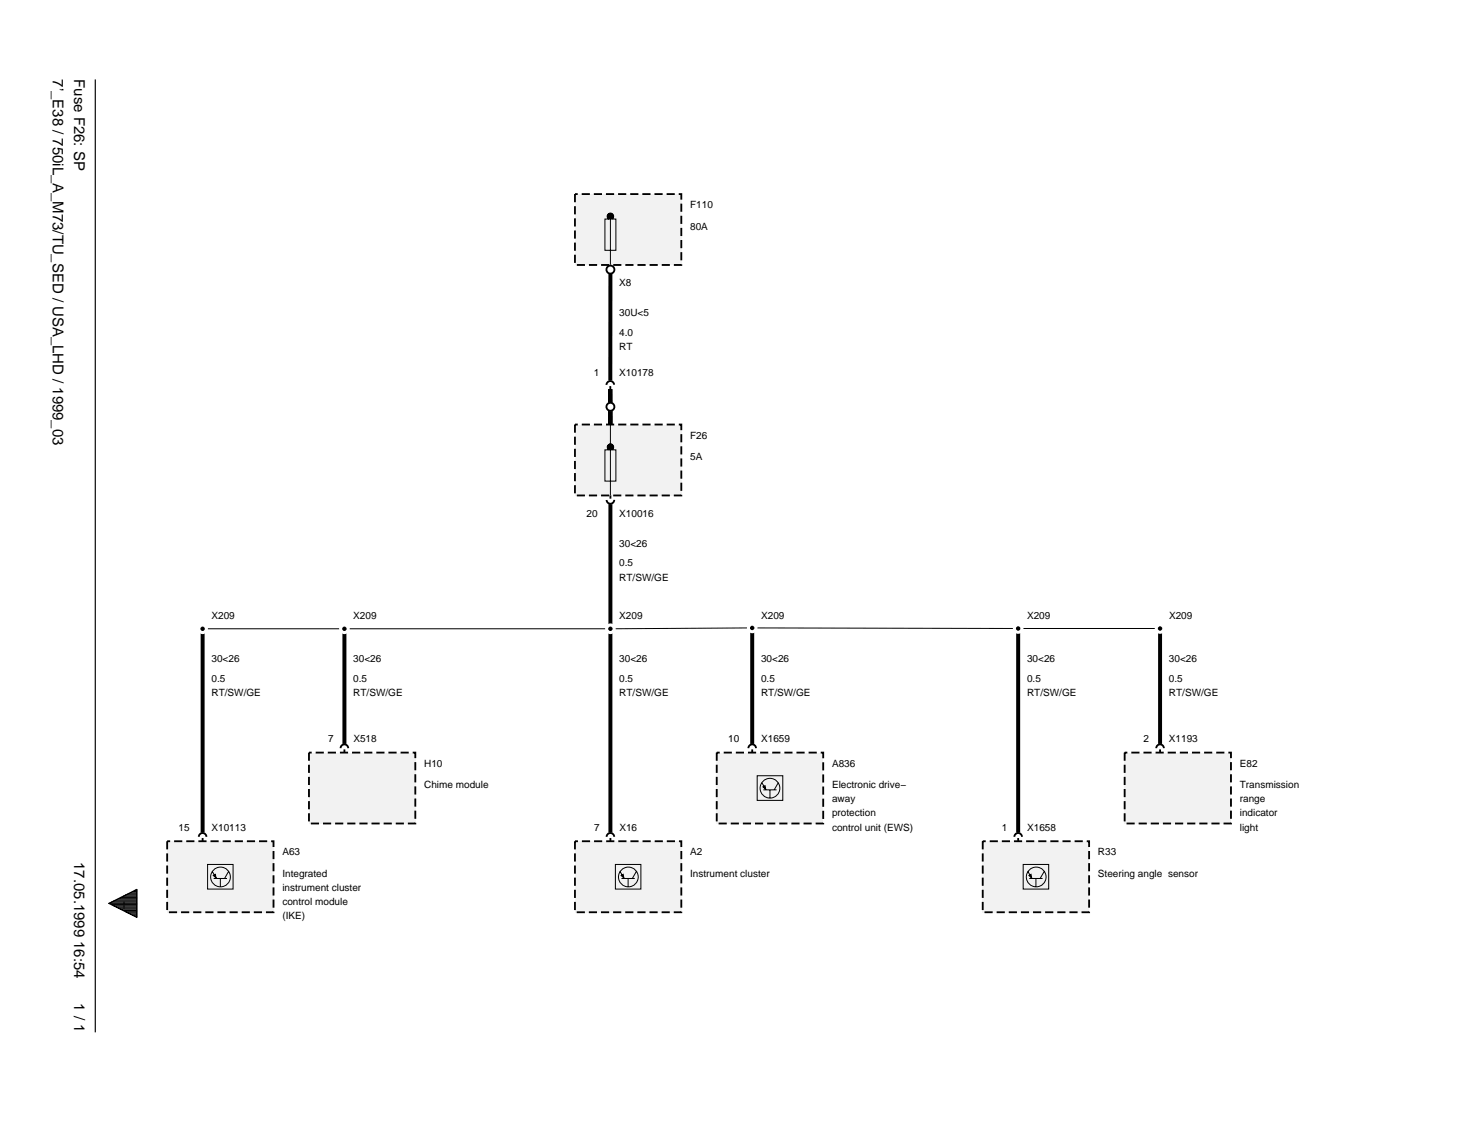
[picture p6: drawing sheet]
<svg xmlns="http://www.w3.org/2000/svg" width="279mm" height="216mm" viewBox="0 0 279 216" stroke-linecap="round" stroke-linejoin="round" font-family="sans-serif">
<path d="M18 15v180" fill="none" stroke="#000" stroke-width=".22"/>
<g fill="#f2f2f2">
<path d="M40.3 165.4l.4-.2 .1 .6z"/>
<path d="M31.6 158.9h20.1v13.4h-20.1z"/>
<path d="M58.4 142.2h20.1v13.4h-20.1z"/>
<path d="M108.6 36.7h20.1v13.4h-20.1z"/>
<path d="M108.6 80.2h20.1v13.4h-20.1z"/>
<path d="M117.3 165.4l.4-.2 .1 .6z"/>
<path d="M108.6 158.9h20.1v13.4h-20.1z"/>
<path d="M144.1 148.6l.4-.2 .2 .7z"/>
<path d="M135.4 142.2h20.1v13.4h-20.1z"/>
<path d="M194.4 165.4l.4-.2 .1 .6z"/>
<path d="M185.7 158.9h20v13.4h-20z"/>
<path d="M212.5 142.2h20v13.4h-20z"/>
</g>
<path d="M115.3 51.7v20.2M115.3 73.5v6.7M115.3 95.2v62.1M38.3 118.8v38.5M65.1 118.8v21.7M142.1 118.6v21.9M192.3 118.7v38.6M219.2 118.7v21.8" fill="none" stroke="#000" stroke-width=".75" stroke-linecap="butt"/>
<g fill="none" stroke="#000" stroke-width=".19">
<path d="M114.3 41.4h2v5.9h-2zM114.7 40.9h1.2M114.7 40.8h1.2M114.8 41.1h1.1M114.8 40.6h1.1M114.9 41.2h.9M114.9 40.5h.9M115.1 40.3h.5M115.3 41.4v8.6M115.7 41.4a.61 .61 0 0 0 .1-1 .61 .61 0 0 0-1 .1 .61 .61 0 0 0 .2 .9M39.2 163.3h4.8v4.6h-4.8zM40.1 164.6l.8 1.3"/>
<path d="M40.3 165.4l.4-.2 .1 .6zM40.4 165.9h2.5M41.6 166v1.5M43.2 164.6l-.8 1.3"/>
<circle cx="41.7" cy="165.7" r="1.87"/>
</g>
<path d="M37.6 158.1a.72 .72 0 0 1 .7-.8 .72 .72 0 0 1 .7 .8M38.3 158.3v.6M64.3 141.3a.72 .72 0 0 1 .8-.7 .72 .72 0 0 1 .7 .7M65.1 141.6v.6" fill="none" stroke="#000" stroke-width=".35"/>
<path d="M31.6 158.9h20.1v13.4h-20.1zM58.4 142.2h20.1v13.4h-20.1z" fill="none" stroke="#000" stroke-width=".35" stroke-dasharray="1.5 .8" stroke-linecap="butt"/>
<path d="M114.7 50.3a.84 .84 0 0 1 1.3 .2 .84 .84 0 0 1-.5 1.2 .84 .84 0 0 1-1-.8h.8h-.8z" fill="#fff"/>
<g fill="none" stroke="#000" stroke-width=".35">
<path d="M115.3 93.6v.6M116 94.4a.72 .72 0 0 1-.7 .8 .72 .72 0 0 1-.7-.8M114.6 158.1a.72 .72 0 0 1 .7-.8 .72 .72 0 0 1 .7 .8M115.3 158.3v.6M141.4 141.3a.72 .72 0 0 1 .7-.7 .72 .72 0 0 1 .7 .7M142.1 141.6v.6M191.6 158.1a.72 .72 0 0 1 .7-.8 .72 .72 0 0 1 .8 .8M192.3 158.3v.6M218.4 141.3a.72 .72 0 0 1 .7-.7 .72 .72 0 0 1 .8 .7M219.2 141.6v.6"/>
<circle cx="115.3" cy="50.9" r=".75"/>
</g>
<path d="M108.6 36.7h20.1v13.4h-20.1zM108.6 80.2h20.1v13.4h-20.1zM108.6 158.9h20.1v13.4h-20.1zM135.4 142.2h20.1v13.4h-20.1zM185.7 158.9h20v13.4h-20zM212.5 142.2h20v13.4h-20z" fill="none" stroke="#000" stroke-width=".35" stroke-dasharray="1.5 .8" stroke-linecap="butt"/>
<g fill="none" stroke="#000" stroke-width=".19">
<path d="M114.3 85h2v5.9h-2zM114.7 84.5h1.2M114.7 84.4h1.2M114.8 84.7h1.1M114.8 84.2h1.1M114.9 84.8h.9M114.9 84.1h.9M115.1 83.9h.5M115.3 80.2v13.4M115.7 85a.6 .6 0 0 0 .1-1 .6 .6 0 0 0-.9 .1 .6 .6 0 0 0 .1 .9M38.7 118.8h25.9M65.5 118.8h49.4"/>
<path d="M141.7 118.6l-26 .2M142.5 118.6l49.4 .1M192.8 118.7h25.9M143 146.5h4.9v4.7h-4.9zM144 147.9l.7 1.3M144.2 149.2h2.5M144.6 149.1l-.5-.5 .4-.2 .2 .7M145.5 149.2v1.5M147 147.9l-.8 1.3M20.5 170.6l5.4-2.6v5.3zM20.5 170.6h5.4M21 170.9h4.9"/>
<path d="M21 170.4h4.9M21.5 171.1h4.4M21.5 170.2h4.4M21.9 171.3h4M21.9 170h4M22.3 171.5h3.6M22.3 169.7h3.6M22.8 171.8h3.1M22.8 169.5h3.1M23.3 172h2.6M23.3 169.3h2.6M23.7 172.2h2.2"/>
<path d="M23.7 169.1h2.2M24.1 172.4h1.8M24.1 168.9h1.8M24.6 172.6h1.3M24.6 168.6h1.3M25.1 172.9h.8M25.1 168.4h.8M25.5 173.1h.4M25.5 168.2h.4M116.3 163.3h4.8v4.6h-4.8zM117.1 164.6l.8 1.3M117.3 165.4l.4-.2 .1 .6z"/>
<path d="M117.4 165.9h2.5M118.7 166v1.5M120.2 164.6l-.7 1.3M193.3 163.3h4.8v4.6h-4.8zM194.2 164.6l.7 1.3M194.4 165.9h2.6M194.9 165.8l-.1-.6-.4 .2 .5 .4M195.7 166v1.5M197.3 164.6l-.8 1.3"/>
<circle cx="145.5" cy="148.9" r="1.87"/>
<circle cx="118.7" cy="165.7" r="1.87"/>
<circle cx="195.7" cy="165.7" r="1.87"/>
</g>
<path d="M37.6 118.1a1 1 0 0 1 1.1-.3 1 1 0 0 1 .6 1h-1h1a1 1 0 0 1-1.4 .9 1 1 0 0 1-.3-1.6z" fill="#fff"/>
<path d="M37.9 118.6a.42 .42 0 0 1 .5-.2 .42 .42 0 0 1 .3 .4h-.4h.4a.42 .42 0 0 1-.5 .4 .42 .42 0 0 1-.3-.6z" fill="#000"/>
<path d="M64.4 118.1a1 1 0 0 1 1-.3 1 1 0 0 1 .7 1h-1h1a1.01 1.01 0 0 1-1.4 .9 1.01 1.01 0 0 1-.3-1.6z" fill="#fff"/>
<path d="M64.7 118.6a.42 .42 0 0 1 .5-.2 .42 .42 0 0 1 .3 .4h-.4h.4a.42 .42 0 0 1-.5 .4 .42 .42 0 0 1-.3-.6z" fill="#000"/>
<path d="M114.6 118.1a1 1 0 0 1 1.1-.3 1 1 0 0 1 .6 1h-1h1a1.01 1.01 0 0 1-1.4 .9 1.01 1.01 0 0 1-.3-1.6z" fill="#fff"/>
<path d="M114.9 118.6a.42 .42 0 0 1 .5-.2 .42 .42 0 0 1 .3 .4h-.4h.4a.42 .42 0 0 1-.5 .4 .42 .42 0 0 1-.3-.6z" fill="#000"/>
<path d="M141.4 117.9a1 1 0 0 1 1.1-.2 1 1 0 0 1 .6 .9h-1h1a1 1 0 0 1-1.4 .9 1 1 0 0 1-.3-1.6z" fill="#fff"/>
<path d="M141.7 118.4a.42 .42 0 0 1 .5-.2 .42 .42 0 0 1 .3 .4h-.4h.4a.42 .42 0 0 1-.5 .4 .42 .42 0 0 1-.3-.6z" fill="#000"/>
<path d="M191.6 118a1 1 0 0 1 1.1-.2 1 1 0 0 1 .6 .9h-1h1a1 1 0 0 1-1.3 .9 1 1 0 0 1-.4-1.6z" fill="#fff"/>
<path d="M192.1 118.4a.42 .42 0 0 1 .7 .3h-.5h.5a.42 .42 0 0 1-.7 .4 .42 .42 0 0 1 0-.7z" fill="#000"/>
<path d="M218.4 118a1 1 0 0 1 1.1-.2 1 1 0 0 1 .7 .9h-1h1a1.01 1.01 0 0 1-1.4 .9 1.01 1.01 0 0 1-.4-1.6z" fill="#fff"/>
<path d="M218.9 118.4a.42 .42 0 0 1 .7 .3h-.5h.5a.42 .42 0 0 1-.7 .4 .42 .42 0 0 1 0-.7z" fill="#000"/>
<path d="M114.7 76.2a.84 .84 0 0 1 .9-.1 .84 .84 0 0 1 .6 .7h-.9h.9a.84 .84 0 0 1-1.2 .8 .84 .84 0 0 1-.3-1.4z" fill="#fff"/>
<g fill="none" stroke="#000" stroke-width=".35">
<path d="M115.3 72.9v.6M116 72.7a.72 .72 0 0 0-.7-.7 .72 .72 0 0 0-.7 .7"/>
<circle cx="115.3" cy="76.8" r=".75"/>
</g>
<g font-size="2.8">
<text x="10" y="15" transform="rotate(90 10 15)">7’_E38 / 750iL_A_M73/TU_SED / USA_LHD / 1999_03</text>
<text x="14" y="15" transform="rotate(90 14 15)">Fuse F26: SP</text>
<text x="14" y="162.9" transform="rotate(90 14 162.9)">17.05.1999 16:54</text>
<text x="14" y="189.5" transform="rotate(90 14 189.5)">1 / 1</text>
</g>
<g font-size="1.9">
<text x="130.4" y="39.3">F110</text>
<text x="130.4" y="43.4">80A</text>
<text x="117" y="59.8">30U&lt;5</text>
<text x="117" y="54.1">X8</text>
<text x="117" y="63.4">4.0</text>
<text x="112.2" y="71">1</text>
<text x="117" y="66.1">RT</text>
<text x="117" y="71">X10178</text>
<text x="130.4" y="82.9">F26</text>
<text x="130.4" y="86.9">5A</text>
<text x="110.8" y="97.6">20</text>
<text x="117" y="97.6">X10016</text>
<text x="117" y="107">0.5</text>
<text x="117" y="103.3">30&lt;26</text>
<text x="117" y="109.7">RT/SW/GE</text>
<text x="40" y="116.9">X209</text>
<text x="66.7" y="116.9">X209</text>
<text x="117" y="116.9">X209</text>
<text x="143.8" y="116.9">X209</text>
<text x="194" y="116.9">X209</text>
<text x="220.8" y="116.9">X209</text>
<text x="40" y="125.1">30&lt;26</text>
<text x="66.7" y="125.1">30&lt;26</text>
<text x="117" y="125.1">30&lt;26</text>
<text x="143.8" y="125.1">30&lt;26</text>
<text x="194" y="125.1">30&lt;26</text>
<text x="220.8" y="125.1">30&lt;26</text>
<text x="40" y="131.4">RT/SW/GE</text>
<text x="40" y="128.8">0.5</text>
<text x="66.7" y="131.4">RT/SW/GE</text>
<text x="66.7" y="128.8">0.5</text>
<text x="117" y="131.4">RT/SW/GE</text>
<text x="117" y="128.8">0.5</text>
<text x="143.8" y="131.4">RT/SW/GE</text>
<text x="143.8" y="128.8">0.5</text>
<text x="194" y="131.4">RT/SW/GE</text>
<text x="194" y="128.8">0.5</text>
<text x="220.8" y="131.4">RT/SW/GE</text>
<text x="220.8" y="128.8">0.5</text>
<text x="62" y="140.1">7</text>
<text x="66.8" y="140.1">X518</text>
<text x="137.6" y="140.1">10</text>
<text x="143.8" y="140.1">X1659</text>
<text x="216" y="140.1">2</text>
<text x="220.8" y="140.1">X1193</text>
<text x="80.1" y="144.8">H10</text>
<text x="80.1" y="148.9">Chime module</text>
<text x="157.2" y="144.8">A836</text>
<text x="157.2" y="148.9">Electronic drive−</text>
<text x="234.2" y="144.8">E82</text>
<text x="234.2" y="148.9">Transmission</text>
<text x="157.2" y="151.5">away</text>
<text x="157.2" y="154.2">protection</text>
<text x="234.2" y="151.5">range</text>
<text x="234.2" y="154.2">indicator</text>
<text x="33.7" y="156.9">15</text>
<text x="40" y="156.9">X10113</text>
<text x="53.3" y="161.6">A63</text>
<text x="112.2" y="156.9">7</text>
<text x="117" y="156.9">X16</text>
<text x="130.4" y="161.6">A2</text>
<text x="157.2" y="156.9">control unit (EWS)</text>
<text x="189.3" y="156.9">1</text>
<text x="194" y="156.9">X1658</text>
<text x="207.4" y="161.6">R33</text>
<text x="234.2" y="156.9">light</text>
<text x="53.3" y="165.6">Integrated</text>
<text x="130.4" y="165.6">Instrument cluster</text>
<text x="207.4" y="165.6">Steering angle sensor</text>
<text x="23.2" y="171.6">I</text>
<text x="53.3" y="168.3">instrument cluster</text>
<text x="53.3" y="171">control module</text>
<text x="53.3" y="173.6">(IKE)</text>
</g>
</svg>
